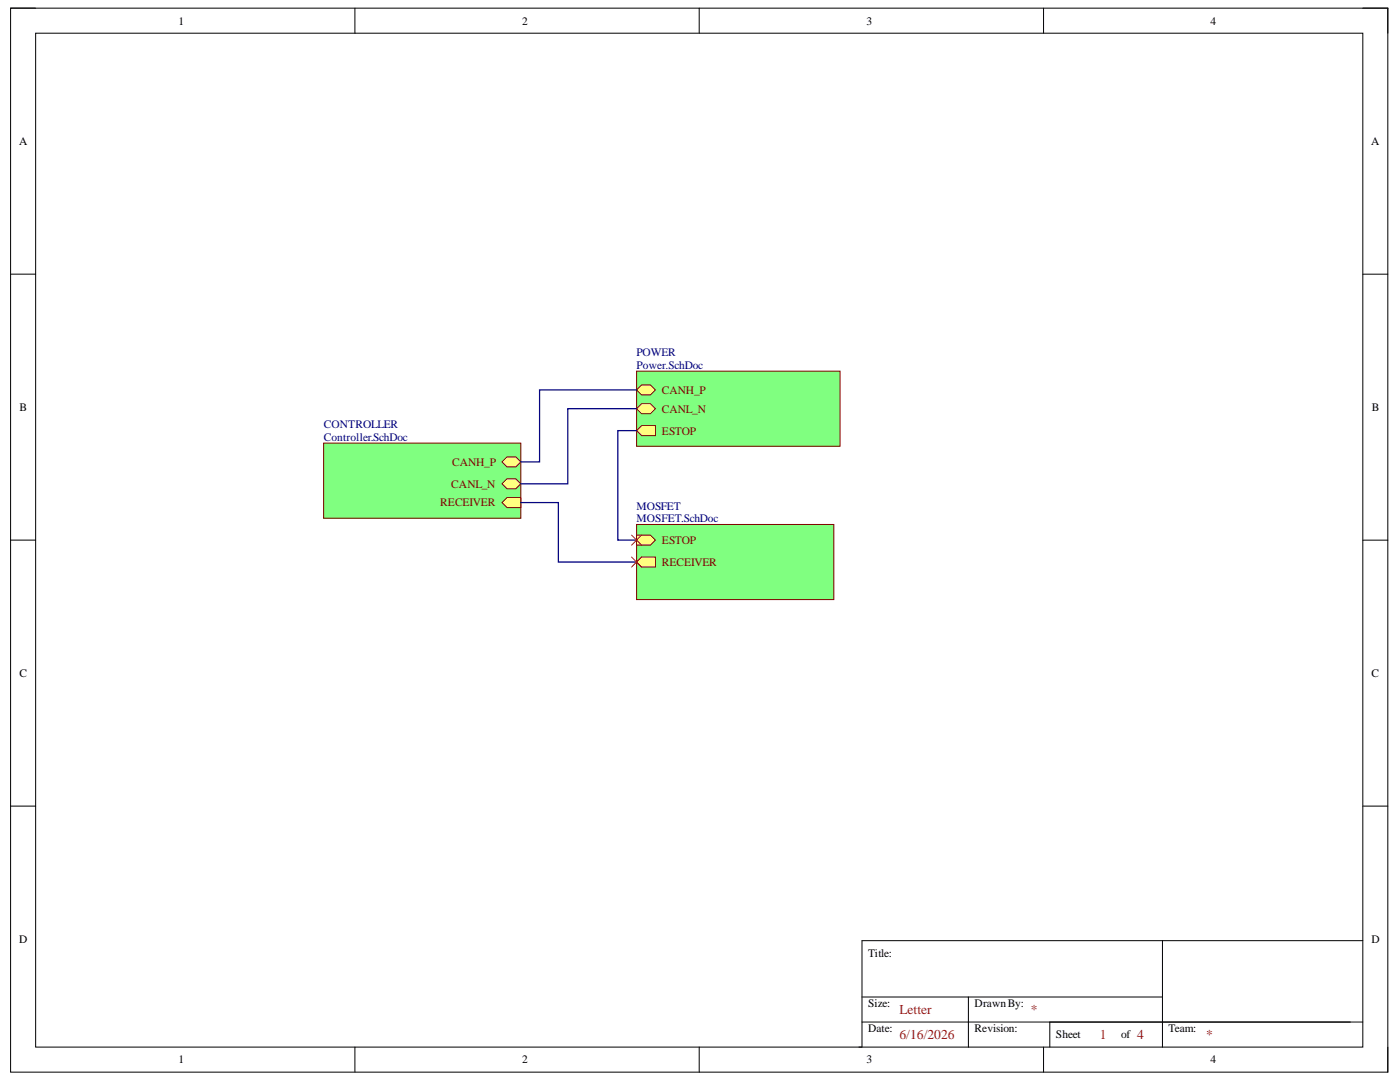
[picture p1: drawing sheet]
<svg xmlns="http://www.w3.org/2000/svg" width="279mm" height="216mm" viewBox="0 0 279 216" stroke-linecap="round" stroke-linejoin="round" font-family="sans-serif">
<path d="M2.1 1.6h274.9v212.3h-274.9z" fill="none" stroke="#000" stroke-width=".2"/>
<path d="M7.1 6.6h264.9v202.3h-264.9z" fill-rule="evenodd" fill="#fff"/>
<g fill="none" stroke="#000" stroke-width=".2">
<path d="M2.1 1.6h5M7.1 6.6h264.9v202.3h-264.9zM70.8 1.6v5M139.5 1.6v5M208.3 1.6v5M272 1.6h5v5M2.1 54.7h5M272 54.7h5M2.1 107.8h5M272 107.8h5M2.1 160.9h5M272 160.9h5"/>
<path d="M172 198.9h60M193.3 198.9v10M232 187.7v21.2M272 187.7h-100v21.2h-.6M70.8 208.9v5M139.5 208.9v5M172 203.9h100M208.3 208.9v5M209.5 203.9v5M277 208.9v5"/>
</g>
<path d="M127 74.1h40.7v14.9h-40.7z" fill-rule="evenodd" fill="#80ff80"/>
<path d="M127 74.1h40.7v14.9h-40.7z" fill="none" stroke="#800000" stroke-width=".2"/>
<path d="M127 77.8l1.1-1h1.7l1 1-1 1h-1.7z" fill-rule="evenodd" fill="#ffff80"/>
<path d="M127 77.8l1.1-1h1.7l1 1-1 1h-1.7z" fill="none" stroke="#800000" stroke-width=".2"/>
<path d="M127 81.6l1.1-1h1.7l1 1-1 .9h-1.7z" fill-rule="evenodd" fill="#ffff80"/>
<path d="M127 81.6l1.1-1h1.7l1 1-1 .9h-1.7z" fill="none" stroke="#800000" stroke-width=".2"/>
<path d="M127 85.9l1.1-1h2.7v2h-2.7z" fill-rule="evenodd" fill="#ffff80"/>
<path d="M127 85.9l1.1-1h2.7v2h-2.7z" fill="none" stroke="#800000" stroke-width=".2"/>
<path d="M64.6 88.4h39.3v15h-39.3z" fill-rule="evenodd" fill="#80ff80"/>
<path d="M64.6 88.4h39.3v15h-39.3z" fill="none" stroke="#800000" stroke-width=".2"/>
<path d="M101.2 91.2h1.7l1 1-1 1h-1.7l-1-1z" fill-rule="evenodd" fill="#ffff80"/>
<path d="M101.2 91.2h1.7l1 1-1 1h-1.7l-1-1z" fill="none" stroke="#800000" stroke-width=".2"/>
<path d="M100.2 96.5l1-1h1.7l1 1-1 1h-1.7z" fill-rule="evenodd" fill="#ffff80"/>
<path d="M100.2 96.5l1-1h1.7l1 1-1 1h-1.7z" fill="none" stroke="#800000" stroke-width=".2"/>
<path d="M100.2 100.3l1-1h2.7v2h-2.7z" fill-rule="evenodd" fill="#ffff80"/>
<path d="M100.2 100.3l1-1h2.7v2h-2.7z" fill="none" stroke="#800000" stroke-width=".2"/>
<path d="M127 104.7h39.4v14.9h-39.4z" fill-rule="evenodd" fill="#80ff80"/>
<path d="M127 104.7h39.4v14.9h-39.4z" fill="none" stroke="#800000" stroke-width=".2"/>
<path d="M127 106.8h2.8l1 1-1 1h-2.8z" fill-rule="evenodd" fill="#ffff80"/>
<path d="M127 106.8h2.8l1 1-1 1h-2.8z" fill="none" stroke="#800000" stroke-width=".2"/>
<path d="M127 112.1l1.1-.9h2.7v1.9h-2.7z" fill-rule="evenodd" fill="#ffff80"/>
<path d="M127 112.1l1.1-.9h2.7v1.9h-2.7z" fill="none" stroke="#800000" stroke-width=".2"/>
<path d="M127 77.8h-19.3v14.4h-3.8M127 81.6h-13.7v14.9h-9.4M127 85.9h-3.7v21.9h3.7M103.9 100.3h7.5v11.8h15.6" fill="none" stroke="#000080" stroke-width=".25"/>
<path d="M126 106.8l2.1 2M126 111.2l2.1 1.9M128.1 106.8l-2.1 2M128.1 111.2l-2.1 1.9" fill="none" stroke="#f00" stroke-width=".2"/>
<g font-size="2.7" fill="#93002d">
<text x="179.5" y="202.4">Letter</text>
<text x="205.7" y="202.4">*</text>
<text x="179.5" y="207.3">6/16/2026</text>
<text x="219.5" y="207.3">1</text>
<text x="227" y="207.3">4</text>
<text x="240.7" y="207.3">*</text>
</g>
<g font-size="2.3">
<text x="35.6" y="4.9">1</text>
<text x="104.2" y="4.9">2</text>
<text x="172.9" y="4.9">3</text>
<text x="241.6" y="4.9">4</text>
<text x="3.8" y="28.9">A</text>
<text x="273.6" y="28.9">A</text>
<text x="3.9" y="82">B</text>
<text x="273.8" y="82">B</text>
<text x="3.9" y="135.1">C</text>
<text x="273.7" y="135.1">C</text>
<text x="3.8" y="188.2">D</text>
<text x="173.3" y="190.9">Title:</text>
<text x="273.7" y="188.2">D</text>
<text x="173.3" y="200.9">Size:</text>
<text x="194.5" y="200.9">DrawnBy:</text>
<text x="173.3" y="205.9">Date:</text>
<text x="194.5" y="205.9">Revision:</text>
<text x="210.7" y="207.2">Sheet</text>
<text x="223.7" y="207.2">of</text>
<text x="233.2" y="205.9">Team:</text>
<text x="35.6" y="212.2">1</text>
<text x="104.2" y="212.2">2</text>
<text x="172.9" y="212.2">3</text>
<text x="241.6" y="212.2">4</text>
</g>
<g font-size="2.3" fill="#000080">
<text x="127" y="71.1">POWER</text>
<text x="127" y="73.5">Power.SchDoc</text>
<text x="64.6" y="85.5">CONTROLLER</text>
<text x="64.6" y="87.9">Controller.SchDoc</text>
<text x="127" y="101.7">MOSFET</text>
<text x="127" y="104.1">MOSFET.SchDoc</text>
</g>
<g font-size="2.3" fill="#800000">
<text x="132.1" y="78.5">CANH_P</text>
<text x="132.1" y="82.3">CANL_N</text>
<text x="132.1" y="86.7">ESTOP</text>
<text x="90.2" y="92.9">CANH_P</text>
<text x="87.9" y="101">RECEIVER</text>
<text x="90.1" y="97.3">CANL_N</text>
<text x="132.1" y="108.5">ESTOP</text>
<text x="132.1" y="112.9">RECEIVER</text>
</g>
</svg>
